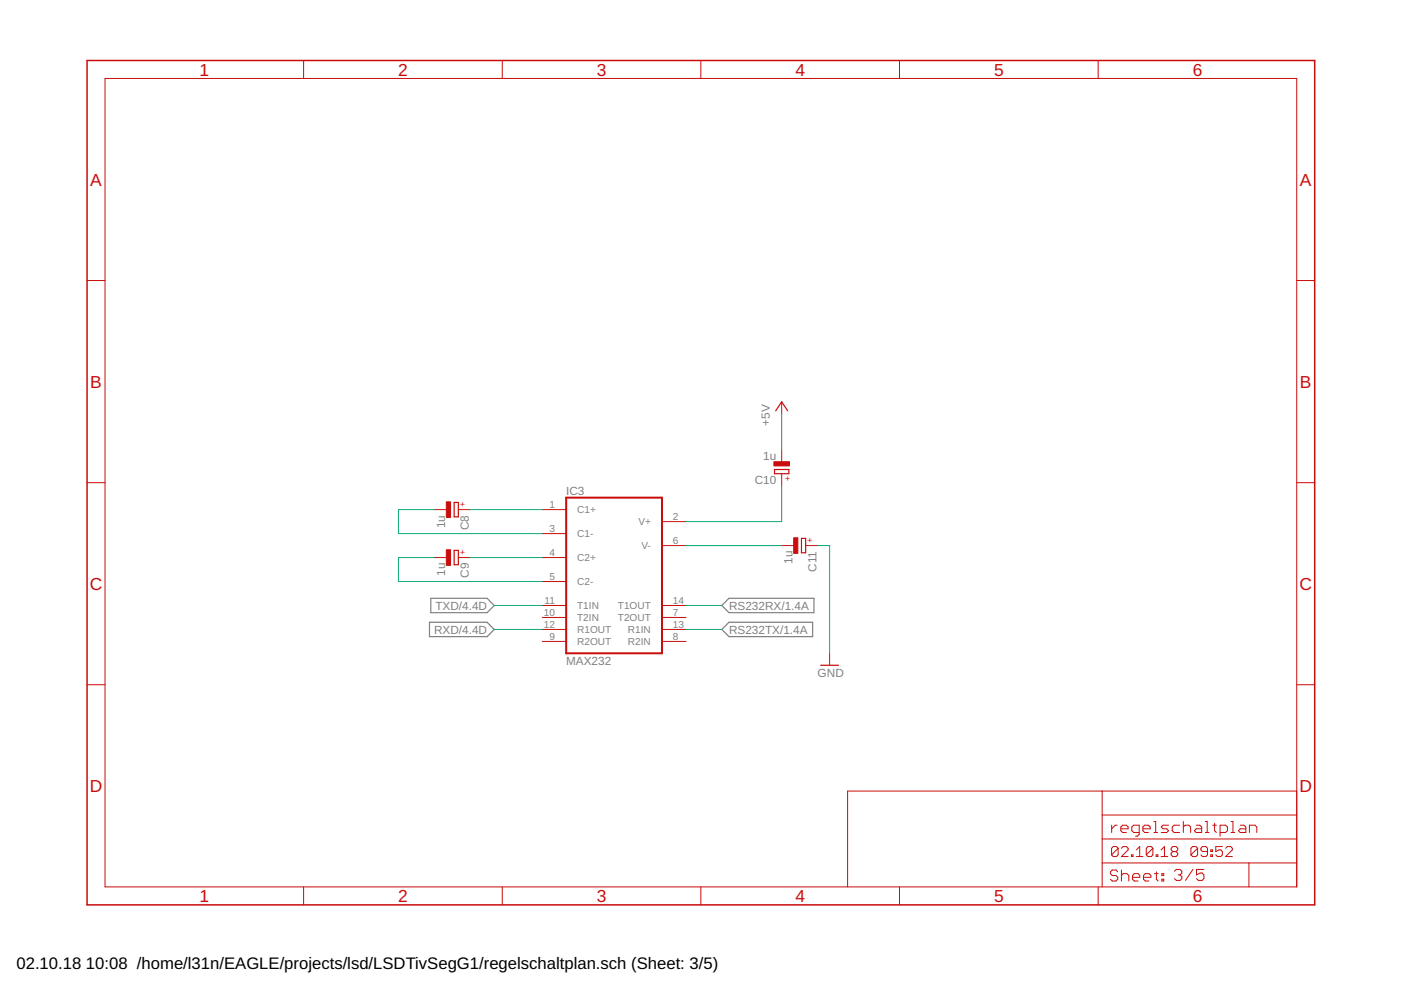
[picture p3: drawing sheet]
<svg xmlns="http://www.w3.org/2000/svg" width="297mm" height="210mm" viewBox="0 0 297 210" stroke-linecap="round" stroke-linejoin="round" font-family="sans-serif">
<path d="M91.1 131.9h12.2l1.5 1.6-1.5 1.5h-12.2zM91.3 126.9h12l1.5 1.5-1.5 1.5h-12zM153 128.4l1.6-1.5h18v3h-18zM153 133.5l1.6-1.6h17.7v3.1h-17.7z" fill="none" stroke="#808080" stroke-width=".25"/>
<path d="M120 105.5h20.4v33h-20.4z" fill="none" stroke="#c90d0c" stroke-width=".42"/>
<g fill="none" stroke="#c90d0c" stroke-width=".21">
<path d="M22.3 16.6h252.6v171.4h-252.6zM64.4 12.8v3.8M106.5 12.8v3.8M148.6 12.8v3.8M190.7 12.8v3.8M232.8 12.8v3.8M18.5 59.5h3.8M274.9 59.5h3.8M165.7 85.2v2.5M165.7 95.4v2.5M18.5 102.3h3.8M92.1 108.1h2.5"/>
<path d="M92.1 118.2h2.5M97.2 108.1h2.5M97.2 118.2h2.5M115 108.1h5M115 113.1h5M115 118.2h5M140.4 110.6h5M140.4 115.7h5M165.7 115.7h2.6M165.7 100.4v2.6M170.8 115.7h2.6M274.9 102.3h3.8"/>
<path d="M115 123.3h5M115 128.4h5M115 130.9h5M115 133.5h5M115 136h5M140.4 128.4h5M140.4 130.9h5M140.4 133.5h5M140.4 136h5M175.9 138.5v2.6M18.5 145.2h3.8M274.9 145.2h3.8"/>
<path d="M233.7 167.7v20.3M233.7 177.9h41.2M233.7 172.8h41.2M235.7 175v1.5M236.9 175h-.4l-.8 .7M237.1 179.9l-.4-.4h-.7l-.3 .4v1.4M237.1 179.9v1.4l-.4 .3h-.7l-.3-.3M237.1 179.9l-1.4 1.4M237.6 175.7h1.6v-.4l-.4-.3h-.8l-.4 .3v.8l.4 .4h.8M237.8 179.9l.3-.4h.7l.4 .4v.3l-1.4 1.4h1.4M241.5 176.5h-1.1l-.4-.4v-.8l.4-.3h1.1v1.9l-.4 .4h-.4M242.3 175.7h1.6v-.4l-.4-.3h-.8l-.4 .3v.8l.4 .4h.8"/>
<path d="M244.4 179.9l-.3-.4h-.7l-.4 .4v1.4M244.4 179.9v1.4l-.3 .3h-.7l-.4-.3M244.4 179.9l-1.4 1.4M244.6 176.5h.8M244.6 174.2h.4v2.3M247.8 175h-1.2l-.4 .3 .4 .4h.8l.4 .4-.4 .4h-1.2M250.1 175h-1.2l-.4 .3v.8l.4 .4h1.2M250.9 175.3l.4-.3h.8l.3 .3v1.2M250.9 174.2v2.3M253.6 175h.8l.4 .3v1.2h-1.2l-.4-.4 .4-.4h1.2M253.9 179.9l-.3-.4h-.7l-.4 .4v1.4M253.9 179.9v1.4l-.3 .3h-.7l-.4-.3"/>
<path d="M253.9 179.9l-1.4 1.4M255.6 176.5h.7M255.6 174.2h.3v2.3M257.1 175h.8M257.5 174.6v1.5l.4 .4M258.7 176.5h1.1l.4-.4v-.8l-.4-.3h-1.1v2.3M259.2 179.5h-1.4v1.1l.7-.4h.3l.4 .4v.7l-.4 .3h-.7l-.3-.3M259.9 179.9l.3-.4h.7l.4 .4v.3l-1.4 1.4h1.4M261 176.5h.8M261 174.2h.4v2.3M263 175h.7l.4 .3v1.2h-1.1l-.4-.4 .4-.4h1.1M264.9 176.5v-1.5h1.2l.4 .3v1.2"/>
<path d="M274.9 167.7h-95.2v20.3M64.4 188v3.9M106.5 188v3.9M148.6 188v3.9M190.7 188v3.9M232.8 188v3.9M233.7 183h41.2M237 184.8l-.4-.3h-.8l-.4 .3v.4l.4 .4h.8l.4 .4v.4l-.4 .4h-.8l-.4-.4M237.8 184.5v2.3M237.8 185.6l.3-.4h.8l.4 .4v1.2M239.9 181.3h.3v.3h-.3zM240.1 186h1.6v-.4l-.4-.4h-.8l-.4 .4v.8l.4 .4h.8"/>
<path d="M240.9 181.6h1.4M240.9 180.2l.7-.7v2.1M242.4 186h1.6v-.4l-.4-.4h-.8l-.4 .4v.8l.4 .4h.8M244.8 185.2h.8M245.1 181.3h.4v.3h-.4zM245.2 184.8v1.6l.4 .4M246.2 181.6h1.4M246.2 180.2l.7-.7v2.1M246.3 185.2h.4v.4h-.4zM246.3 186.4h.4v.4h-.4zM248.6 180.6l-.3-.4v-.3l.3-.4h.7l.4 .4v.3l-.4 .4M248.6 180.6l-.3 .3v.4l.3 .3h.7l.4-.3v-.4l-.4-.3"/>
<path d="M248.6 180.6h.7M249 184.7l.4-.4h.8l.4 .4v.4l-.4 .4M249.8 185.5h.4M250.2 185.5l.4 .4v.4l-.4 .4h-.8l-.4-.4M252.9 184.3l-1.5 2.4M255.2 184.3h-1.5v1.2l.8-.4h.4l.3 .4v.8l-.3 .4h-.8l-.4-.4M256 180.6h-1l-.4-.4v-.3l.4-.4h.7l.3 .4v1.4l-.3 .3h-.7l-.4-.3M256.7 181.3h.4v.3h-.4zM256.7 180.2h.4v.4h-.4zM264.8 183v5"/>
</g>
<path d="M164.2 99.5h3.1v.9h-3.1zM164.5 87.1l1.2-1.9 1.3 1.9M96.3 106.5h.9v3.1h-.9zM96.3 116.7h.9v3h-.9zM169.9 114.2h.9v3h-.9zM174 141.1h3.8" fill="none" stroke="#c90d0c" stroke-width=".25"/>
<g fill="#c90d0c" stroke="#c90d0c" stroke-width=".21">
<path d="M94.6 106.4h.9v3.3h-.9z"/>
<path d="M94.6 116.6h.9v3.3h-.9z"/>
<path d="M164.1 97.9h3.3v.9h-3.3z"/>
<path d="M168.3 114h.9v3.3h-.9z"/>
</g>
<path d="M18.5 12.8h260.2v179.1h-260.2z" fill="none" stroke="#c90d0c" stroke-width=".32"/>
<path d="M165.7 87.7v7.7M92.1 108.1h-7.6v5h30.5M92.1 118.2h-7.6v5.1h30.5M99.7 108.1h15.3M99.7 118.2h15.3M145.4 115.7h20.3M165.7 103v7.6h-20.3M173.4 115.7h2.5v22.8M104.8 128.4h10.2M104.8 133.5h10.2M145.4 128.4h7.6M145.4 133.5h7.6" fill="none" stroke="#0dab76" stroke-width=".21"/>
<g font-size="3.7" fill="#c90d0c">
<text x="42.3" y="16">1</text>
<text x="84.4" y="16">2</text>
<text x="126.5" y="16">3</text>
<text x="168.6" y="16">4</text>
<text x="210.8" y="16">5</text>
<text x="252.9" y="16">6</text>
<text x="19.1" y="39.4">A</text>
<text x="275.6" y="39.4">A</text>
<text x="19.1" y="82.2">B</text>
<text x="275.6" y="82.2">B</text>
<text x="19" y="125.1">C</text>
<text x="275.5" y="125.1">C</text>
<text x="19" y="167.9">D</text>
<text x="275.5" y="167.9">D</text>
<text x="42.3" y="191.2">1</text>
<text x="84.4" y="191.2">2</text>
<text x="126.5" y="191.2">3</text>
<text x="168.6" y="191.2">4</text>
<text x="210.8" y="191.2">5</text>
<text x="252.9" y="191.2">6</text>
</g>
<g font-size="3.5">
<text x="3.5" y="205.4">02.10.18</text>
<text x="18.2" y="205.4">10:08 /home/l31n/EAGLE/projects/lsd/LSDTivSegG1/regelschaltplan.sch (Sheet: 3/5)</text>
</g>
<g font-size="2.5" fill="#808080">
<text x="163.2" y="90.3" transform="rotate(-90 163.2 90.3)">+5V</text>
<text x="161.8" y="97.6">1u</text>
<text x="120" y="104.9">IC3</text>
<text x="160" y="102.7">C10</text>
<text x="94.4" y="112" transform="rotate(-90 94.4 112)">1u</text>
<text x="99.4" y="112.4" transform="rotate(-90 99.4 112.4)">C8</text>
<text x="168" y="119.6" transform="rotate(-90 168 119.6)">1u</text>
<text x="94.4" y="122.1" transform="rotate(-90 94.4 122.1)">1u</text>
<text x="99.4" y="122.5" transform="rotate(-90 99.4 122.5)">C9</text>
<text x="173.1" y="121.2" transform="rotate(-90 173.1 121.2)">C11</text>
<text x="92.3" y="129.3">TXD/4.4D</text>
<text x="154.6" y="129.3">RS232RX/1.4A</text>
<text x="92" y="134.3">RXD/4.4D</text>
<text x="154.6" y="134.3">RS232TX/1.4A</text>
<text x="120" y="141.1">MAX232</text>
<text x="173.4" y="143.6">GND</text>
</g>
<g font-size="2.1" fill="#808080">
<text x="116.5" y="107.7">1</text>
<text x="116.5" y="112.8">3</text>
<text x="122.4" y="108.8">C1+</text>
<text x="122.4" y="113.9">C1-</text>
<text x="135.3" y="111.4">V+</text>
<text x="142.7" y="110.2">2</text>
<text x="116.5" y="117.9">4</text>
<text x="122.4" y="119">C2+</text>
<text x="136" y="116.4">V-</text>
<text x="142.7" y="115.3">6</text>
<text x="116.5" y="122.9">5</text>
<text x="122.4" y="124.1">C2-</text>
<text x="115.3" y="130.6">10</text>
<text x="115.5" y="128">11</text>
<text x="122.4" y="129.1">T1IN</text>
<text x="122.4" y="131.7">T2IN</text>
<text x="131" y="129.1">T1OUT</text>
<text x="131" y="131.7">T2OUT</text>
<text x="142.7" y="128">14</text>
<text x="142.7" y="130.6">7</text>
<text x="115.3" y="133.1">12</text>
<text x="116.5" y="135.6">9</text>
<text x="122.4" y="134.2">R1OUT</text>
<text x="122.4" y="136.7">R2OUT</text>
<text x="133.1" y="134.2">R1IN</text>
<text x="133.1" y="136.7">R2IN</text>
<text x="142.7" y="133.1">13</text>
<text x="142.7" y="135.6">8</text>
</g>
<g font-size="1.8" fill="#c90d0c">
<text x="167.6" y="101.9" transform="rotate(-90 167.6 101.9)">+</text>
<text x="97.6" y="107.5">+</text>
<text x="97.6" y="117.6">+</text>
<text x="171.2" y="115.1">+</text>
</g>
</svg>
